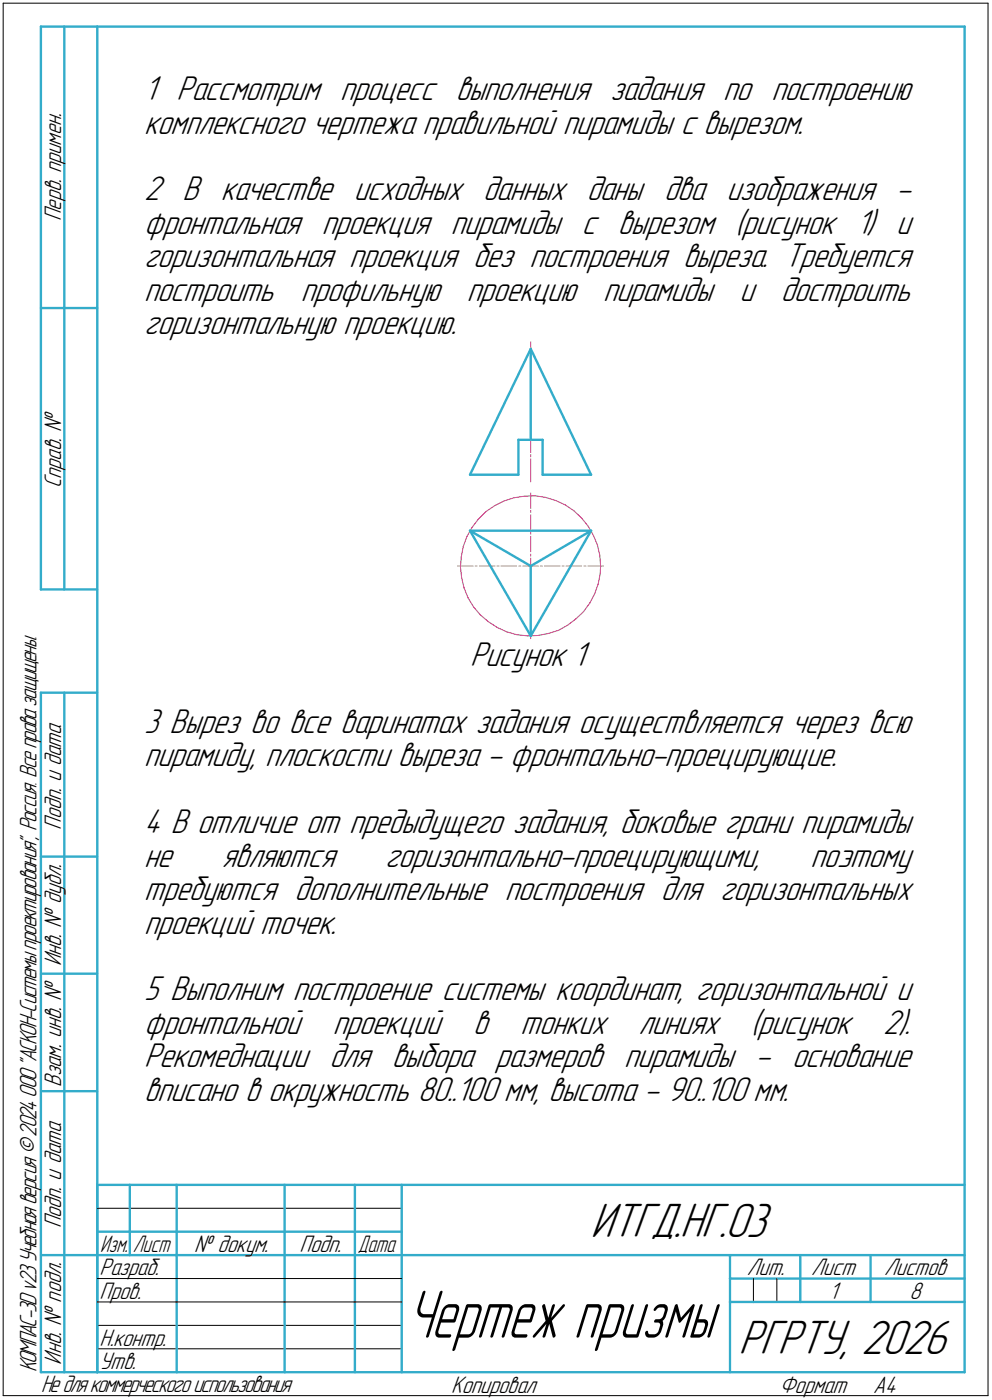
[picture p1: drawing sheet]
<svg xmlns="http://www.w3.org/2000/svg" width="212mm" height="299mm" viewBox="0 0 212 299" stroke-linecap="round" stroke-linejoin="round" font-family="sans-serif">
<g fill="none" stroke="#000" stroke-width=".21">
<path d="M.7 .7h210zM.7 .7v297zM210.7 .7v297zM20.7 257.7h65zM20.7 272.7h17zM20.7 277.7h17zM37.7 272.7h23zM37.7 277.7h23zM60.7 272.7h15zM60.7 277.7h15zM75.7 272.7h10zM75.7 277.7h10z"/>
<path d="M160.7 272.7v5zM165.7 272.7v5zM.7 297.7h210zM20.7 282.7h65zM20.7 287.7h65z"/>
</g>
<g fill="none" stroke="#33acca" stroke-width=".51">
<path d="M8.7 5.7v120zM8.7 5.7h12zM13.7 5.7v120zM20.7 5.7h185zM20.7 5.7v287zM205.7 5.7v287zM8.7 65.7h12zM113.2 74.4l-13 26.9zM113.2 74.4l12.9 26.9zM113.2 74.4v19.4zM110.6 93.8v7.5zM110.6 93.8h5.1z"/>
<path d="M115.7 93.8v7.5zM100.2 101.3h10.4zM100.2 113.2h25.9zM100.2 113.2l13 22.4zM100.2 113.2l13 7.5zM115.7 101.3h10.4zM126.1 113.2l-12.9 22.4zM8.7 125.7h12zM113.2 120.7l12.9-7.5zM113.2 120.7v14.9zM8.7 147.7v145zM8.7 147.7h12z"/>
<path d="M13.7 147.7v145zM8.7 182.7h12zM8.7 207.7h12zM8.7 232.7h12zM20.7 252.7h185zM20.7 252.7v40zM27.7 252.7v15zM37.7 252.7v25zM60.7 252.7v25zM75.7 252.7v25zM85.7 252.7v40zM8.7 267.7h12z"/>
<path d="M20.7 262.7h7zM20.7 267.7h7zM27.7 262.7h10zM27.7 267.7h10zM37.7 277.7v15zM37.7 262.7h23zM37.7 267.7h23zM60.7 277.7v15zM60.7 262.7h15zM60.7 267.7h15zM75.7 277.7v15zM75.7 262.7h10z"/>
<path d="M75.7 267.7h10zM85.7 267.7h120zM155.7 267.7v25zM155.7 272.7h15zM155.7 277.7h5zM160.7 277.7h5zM165.7 277.7h5zM170.7 267.7v10zM170.7 272.7h35zM170.7 277.7h15zM185.7 267.7v10zM185.7 277.7h20z"/>
<path d="M8.7 292.7h12zM20.7 292.7h185z"/>
</g>
<g fill="none" stroke="#ff8000" stroke-width=".21">
<path d="M113.2 79.2v4.9zM113.2 78.2v.5zM113.2 72.9v4.9zM113.2 97.9v4.9zM113.2 96.9v.6zM113.2 91.6v4.9zM113.2 90.8v.4zM113.2 85.3v5zM113.2 84.5v.4zM113.2 105.2v3.3zM113.2 108.9v.4zM113.2 109.8v3.3z"/>
<path d="M113.2 113.5v.5zM113.2 114.4v3.3zM113.2 118.2v.4zM113.2 119v1.7zM97.6 120.7h3.3zM101.3 120.7h.5zM102.3 120.7h3.3zM106 120.7h.4zM106.8 120.7h3.4zM110.7 120.7h.4zM111.5 120.7h1.7zM113.2 132.9v3.3z"/>
<path d="M113.2 132.1v.4zM113.2 128.4v3.2zM113.2 127.4v.4zM113.2 123.7v3.3zM113.2 122.8v.5zM113.2 120.7v1.6zM113.2 120.7h1.6zM115.2 120.7h.5zM116.2 120.7h3.3zM119.9 120.7h.4zM120.7 120.7h3.3zM124.5 120.7h.5z"/>
<path d="M125.4 120.7h3.3z"/>
</g>
<g fill="none" stroke="#c52b79" stroke-width=".21">
<path d="M98.4 118.8l-.2 2.2zM98.8 116.6l-.4 2.2zM99.6 114.5l-.8 2.1zM100.7 112.5l-1.1 2zM102 110.7l-1.3 1.8zM103.6 109.1l1.9-1.2zM103.6 109.1l-1.6 1.6zM105.5 107.9l2-1.1zM107.5 106.8l2.1-.6zM109.6 106.2l2.2-.4zM111.8 105.8l2.3-.1zM114.1 105.7l2.2 .4z"/>
<path d="M116.3 106.1l2.2 .7zM118.5 106.8l2.1 .9zM120.6 107.7l1.8 1.3zM122.4 109l1.6 1.5zM124 110.5l1.5 1.8zM125.5 112.3l1.1 1.9zM126.6 114.2l.8 2zM127.4 116.2l.5 2.2zM127.9 118.4l.2 2.3zM98.2 121l.3 2.3zM98.5 123.3l.5 2.1zM99 125.4l.8 2.1z"/>
<path d="M99.8 127.5l1.2 2zM101 129.5l1.4 1.6zM102.4 131.1l1.7 1.5zM104.1 132.6l2 1.3zM106.1 133.9l2 .9zM108.1 134.8l2.1 .6zM110.2 135.4l2.3 .2zM112.5 135.6h2.2zM114.7 135.6l2.2-.5zM116.9 135.1l2.2-.6zM119.1 134.5l2-1.2zM121.1 133.3l1.8-1.3z"/>
<path d="M122.9 132l1.6-1.5zM125.8 128.6l-1.3 1.9zM126.8 126.7l-1 1.9zM127.6 124.5l-.8 2.2zM128 122.3l-.4 2.2zM128.1 120.7l-.1 1.6z"/>
</g>
<text font-size="15.3" x="86.5" y="285.3">Чертеж призмы</text>
<g font-size="10.9">
<text x="126" y="263.8">ИТГД.НГ.03</text>
<text x="157.5" y="288.8">РГРТУ, 2026</text>
</g>
<g font-size="7.8">
<text x="30.7" y="21.4">1 Рассмотрим процесс выполнения задания по построению</text>
<text x="30.7" y="28.5">комплексного чертежа правильной пирамиды с вырезом.</text>
<text x="30.7" y="42.8">2 В качестве исходных данных даны два изображения -</text>
<text x="30.7" y="49.9">фронтальная проекция пирамиды с вырезом (рисунок 1) и</text>
<text x="30.7" y="57">горизонтальная проекция без построения выреза. Требуется</text>
<text x="30.7" y="64.2">построить</text>
<text x="64.2" y="64.2">профильную</text>
<text x="99.6" y="64.2">проекцию</text>
<text x="128.7" y="64.2">пирамиды</text>
<text x="157.7" y="64.2">и</text>
<text x="166.5" y="64.2">достроить</text>
<text x="30.7" y="71.3">горизонтальную проекцию.</text>
<text x="100.3" y="142">Рисунок 1</text>
<text x="30.7" y="156.3">3 Вырез во все варинатах задания осуществляется через всю</text>
<text x="30.7" y="163.4">пирамиду, плоскости выреза - фронтально-проецирующие.</text>
<text x="30.7" y="177.7">4 В отличие от предыдущего задания, боковые грани пирамиды</text>
<text x="30.7" y="184.9">не</text>
<text x="47.3" y="184.9">являются</text>
<text x="82.1" y="184.9">горизонтально-проецирующими,</text>
<text x="172.9" y="184.9">поэтому</text>
<text x="30.7" y="192">требуются дополнительные построения для горизонтальных</text>
<text x="30.7" y="199.1">проекций точек.</text>
<text x="30.7" y="213.4">5 Выполним построение системы координат, горизонтальной и</text>
<text x="30.7" y="220.5">фронтальной</text>
<text x="71" y="220.5">проекций</text>
<text x="100.9" y="220.5">в</text>
<text x="111" y="220.5">тонких</text>
<text x="136.2" y="220.5">линиях</text>
<text x="160.2" y="220.5">(рисунок</text>
<text x="188.4" y="220.5">2).</text>
<text x="30.7" y="227.7">Рекомеднации для выбора размеров пирамиды - основание</text>
<text x="30.7" y="234.8">вписано в окружность 80..100 мм, высота - 90..100 мм.</text>
</g>
<g font-size="5.4">
<text x="13" y="47.1" transform="rotate(-90 13 47.1)">Перв. примен.</text>
<text x="13" y="104.1" transform="rotate(-90 13 104.1)">Справ. №</text>
<text x="13" y="177" transform="rotate(-90 13 177)">Подп. и дата</text>
<text x="13" y="206.1" transform="rotate(-90 13 206.1)">Инв. № дубл.</text>
<text x="13" y="231.8" transform="rotate(-90 13 231.8)">Взам. инв. №</text>
<text x="13" y="262" transform="rotate(-90 13 262)">Подп. и дата</text>
<text x="41.4" y="267">№ докум.</text>
<text x="63.9" y="267">Подп.</text>
<text x="21.2" y="272">Разраб.</text>
<text x="159.3" y="272">Лит.</text>
<text x="173" y="272">Лист</text>
<text x="188.6" y="272">Листов</text>
<text x="21.2" y="277">Пров.</text>
<text x="176.9" y="277">1</text>
<text x="194" y="277">8</text>
<text x="21.2" y="287">Н.контр.</text>
<text x="7.7" y="292.8" transform="rotate(-90 7.7 292.8)">КОМПАС-3Dv23Учебнаяверсия©2024ООО&quot;АСКОН-Системыпроектирования&quot;, Россия. Всеправазащищены.</text>
<text x="13" y="291.1" transform="rotate(-90 13 291.1)">Инв. № подл.</text>
<text x="21.2" y="292">Утв.</text>
<text x="8.8" y="297">Недлякоммерческогоиспользования</text>
<text x="96.3" y="297">Копировал</text>
<text x="166.2" y="297">Формат</text>
<text x="186.3" y="297">A4</text>
</g>
<g font-size="5.3">
<text x="21.4" y="267">Изм.</text>
<text x="28.4" y="267">Лист</text>
<text x="76.4" y="267">Дата</text>
</g>
</svg>
